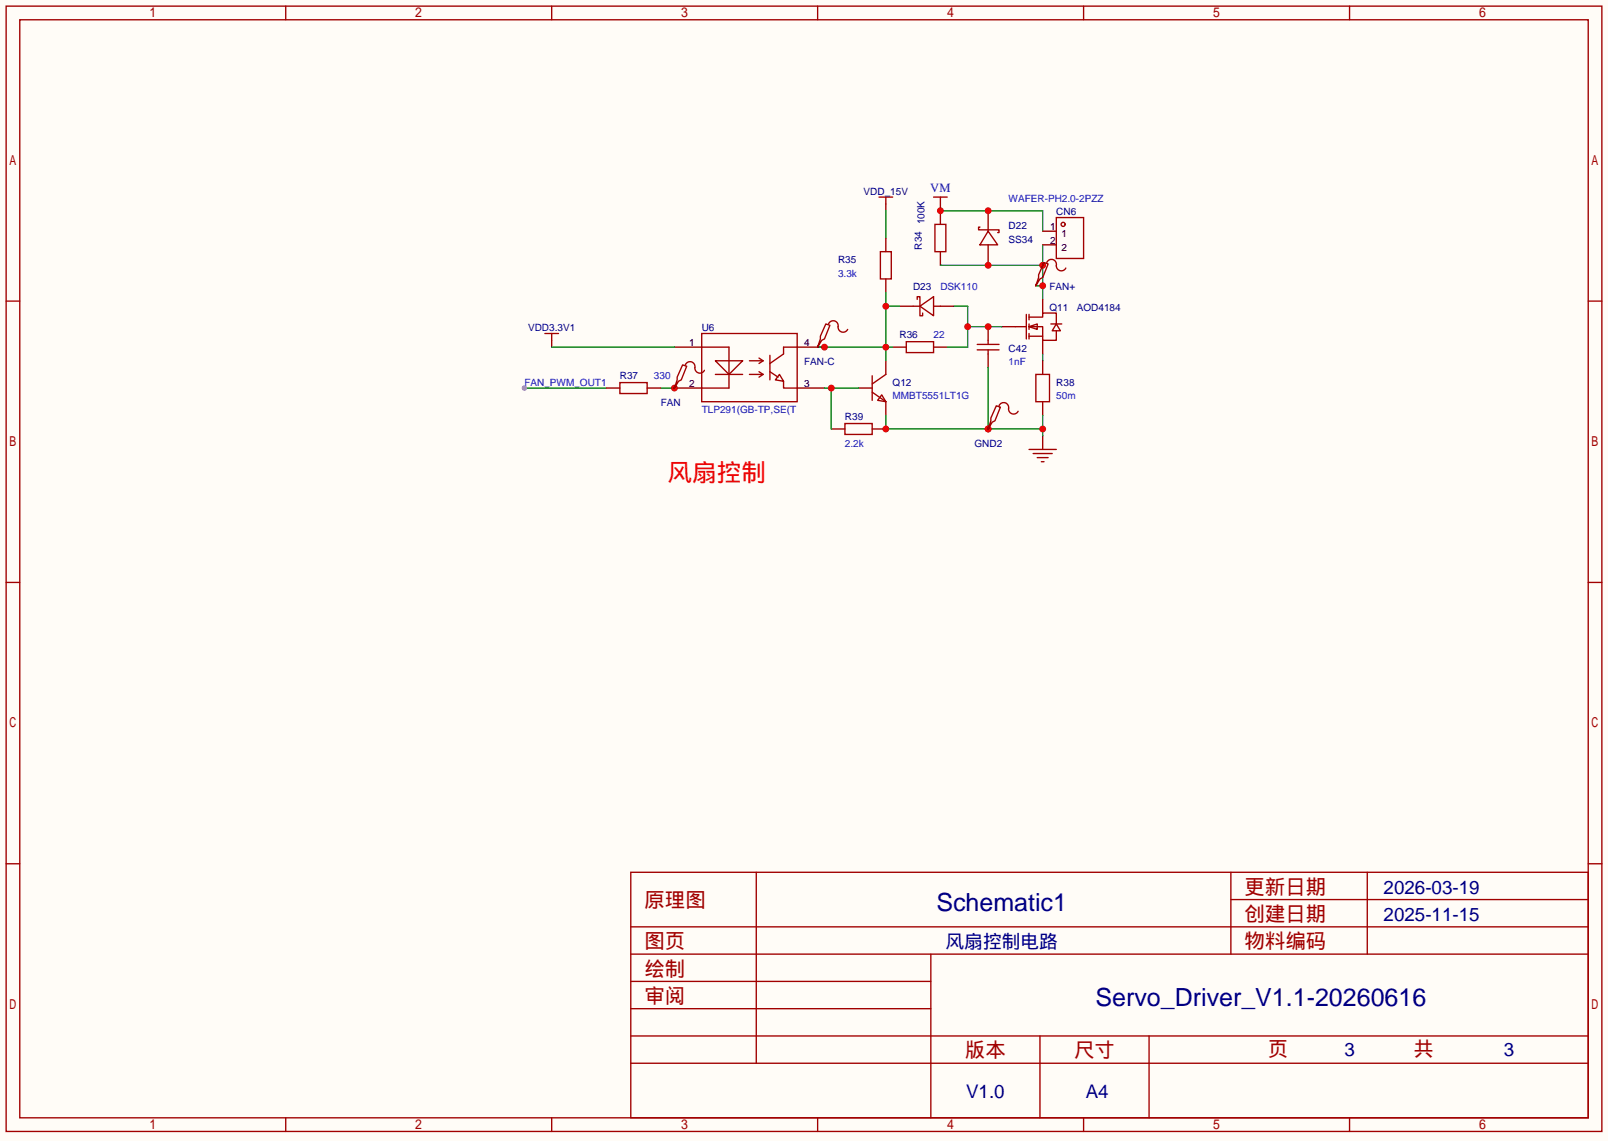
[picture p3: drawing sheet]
<svg xmlns="http://www.w3.org/2000/svg" width="299mm" height="212mm" viewBox="0 0 299 212" stroke-linecap="round" stroke-linejoin="round" font-family="sans-serif">
<path d="M0 0h299.5v212.5h-299.5z" fill="#fffcf7"/>
<g fill="none" stroke="#a10000" stroke-width=".25">
<path d="M1.1 1.1h297.2v209.6h-297.2zM3.7 3.7h292.1v204.5h-292.1zM53.2 1.1v2.6M102.7 1.1v2.6M152.3 1.1v2.6M201.8 1.1v2.6M251.3 1.1v2.6M173.9 36.7h2.5M175.1 36.7v2.5M1.1 56.1h2.6M174.1 41.8h2v5.1h-2zM182.5 42.3h-.3v.5h3.9v.5h-.3"/>
<path d="M184 43.1l1.8 2.5h-3.3zM295.8 56.1h2.5M191.6 83.7h5.1M192.4 84.5h3.6M193.2 85.2h2M193.9 86h.5M1.1 108.5h2.6M295.8 108.5h2.5M1.1 160.8h2.6M117.5 162.4h178.3v45.8h-178.3zM117.5 177.7h178.3M117.5 172.6h178.3"/>
<path d="M140.8 162.4v35.6M173.4 177.7v30.5M229.2 162.4v15.3M229.2 167.5h66.6M254.6 162.4v15.3M295.8 160.8h2.5M117.5 182.8h55.9M117.5 198h178.3M117.5 192.9h178.3M117.5 187.8h55.9M193.7 192.9v15.3M214 192.9v15.3"/>
<path d="M53.2 208.2v2.5M102.7 208.2v2.5M152.3 208.2v2.5M201.8 208.2v2.5M251.3 208.2v2.5"/>
</g>
<path d="M175.1 39.2v2.6M175.1 39.2h.1M184 39.2v3.9M175.1 46.9v2.5M184 45.6v3.8M194.2 81.2v2.5" fill="none" stroke="#870000" stroke-width=".25"/>
<path d="M175.1 39.2h19.1v3.9M194.2 65.9v1.3" fill="none" stroke="#008700" stroke-width=".25"/>
<g fill="#c00">
<circle cx="184" cy="39.2" r=".63"/>
<circle cx="175.1" cy="39.2" r=".63"/>
</g>
<path d="M175.1 49.4h19.1M192.9 53.2h1.3M194.2 45.6v10.2" fill="none" stroke="#008700" stroke-width=".25"/>
<g fill="#c00">
<circle cx="194.2" cy="49.4" r=".63"/>
<circle cx="184" cy="49.4" r=".63"/>
<circle cx="194.2" cy="53.2" r=".63"/>
</g>
<path d="M167.5 57h2.6M175.1 57h2.6M194.2 55.8v2.5M166.2 64.6h2.6M173.9 64.6h2.5M184 60.8v2.6M184 65.9v2.6M186.6 60.8h2.5M194.2 63.4v2.5" fill="none" stroke="#870000" stroke-width=".25"/>
<g fill="none" stroke="#a10000" stroke-width=".25">
<path d="M170.1 57h1.2M170.8 55.8v-.6h.5v3.6h.5v-.5M171.3 57l2.6-1.8v3.6zM173.9 57h1.2M191.1 58.5v4.6M191.6 59.1h2.6v-.8h2.5v2M191.6 58.5v1.1M168.8 63.6h5.1v2.1h-5.1zM182 65.2h4.1M182 64.1h4.1M184 63.4v.7M184 65.2v.7"/>
<path d="M189.1 60.8h2M191.6 60.8h2.6v2.6h2.5v-1.8M191.6 60.8l1.6-.5v1zM191.6 60.3v1M191.6 62.1v1M191.6 62.6h2.6M195.7 60.3h2M196.7 60.3l.8 1.3h-1.5z"/>
</g>
<path d="M177.7 57h2.5v7.6h-3.8M180.2 60.8h6.4" fill="none" stroke="#008700" stroke-width=".25"/>
<g fill="#c00">
<circle cx="180.2" cy="60.8" r=".63"/>
<circle cx="184" cy="60.8" r=".63"/>
</g>
<g fill="none" stroke="#a10000" stroke-width=".25">
<path d="M196.7 40.5h5.1v7.6h-5.1z"/>
<circle cx="198" cy="41.8" r=".38"/>
</g>
<path d="M194.2 43.1h2.5M194.2 45.6h2.5" fill="none" stroke="#870000" stroke-width=".25"/>
<path d="M97.7 72.3h15.2" fill="none" stroke="#008700" stroke-width=".25"/>
<circle cx="97.7" cy="72.3" r=".51" fill="#999"/>
<g fill="none" stroke="#870000" stroke-width=".25">
<path d="M165 38v1.2M102.7 63.4v1.2M112.9 72.3h2.5M120.5 72.3h2.6M125.6 64.6h5.1M125.6 72.3h5.1M148.5 64.6h5M148.5 72.3h5M154.8 79.9h2.6M159.9 72.3h2.5M162.4 79.9h2.6M165 67.2v2.5"/>
<path d="M165 74.8v2.5M194.2 67.2v2.5M194.2 74.8v2.5"/>
</g>
<g fill="none" stroke="#a10000" stroke-width=".25">
<path d="M163.7 36.7h2.5M165 36.7v1.3M101.5 62.1h2.5M102.7 62.1v1.3M115.4 71.2h5.1v2.1h-5.1zM130.7 62.1h17.8v12.7h-17.8zM130.7 64.6h5.1v7.7h-5.1M133.2 67.2h5.1l-2.5 2.5zM133.2 69.7h5.1M139.6 69.7h2.5M139.6 67.2h2.5M141.4 66.7l.7 .5"/>
<path d="M141.4 69.2l.7 .5M142.1 67.2l-.7 .5M142.1 69.7l-.7 .5M143.4 66.2v4.5M143.4 69.2l1.5 1M145.2 69.7l.7 1.3-1.5-.3zM145.9 71v1.3h2.6M148.5 64.6h-2.6v1.3l-2.5 1.8M157.4 78.9h5v2h-5zM162.4 73l2.6 1.8M162.4 70v4.5M164.2 73.5l.8 1.3-1.6-.3z"/>
<path d="M165 69.7l-2.6 1.8M192.9 69.7h2.6v5.1h-2.6z"/>
</g>
<path d="M165 39.2v5.1M102.7 64.6h22.9M123.1 72.3h2.5M165 77.3v2.6h29.2M184 68.5v11.4M194.2 77.3v3.9" fill="none" stroke="#008700" stroke-width=".25"/>
<g fill="#c00">
<circle cx="194.2" cy="79.9" r=".63"/>
<circle cx="184" cy="79.9" r=".63"/>
<circle cx="165" cy="79.9" r=".63"/>
</g>
<path d="M165 44.3v2.6M165 51.9v2.6" fill="none" stroke="#870000" stroke-width=".25"/>
<path d="M164 46.9h2v5h-2z" fill="none" stroke="#a10000" stroke-width=".25"/>
<path d="M165 57h2.5M165 54.5v12.7M152.3 64.6h13.9" fill="none" stroke="#008700" stroke-width=".25"/>
<g fill="#c00">
<circle cx="153.5" cy="64.6" r=".63"/>
<circle cx="165" cy="64.6" r=".63"/>
<circle cx="165" cy="57" r=".63"/>
</g>
<path d="M153.5 72.3h6.4M154.8 72.3v7.6" fill="none" stroke="#008700" stroke-width=".25"/>
<circle cx="154.8" cy="72.3" r=".63" fill="#c00"/>
<path d="M192.9 53v.2M152.3 64.4v.2M184 79.6v.3" fill="none" stroke="#870000" stroke-width=".25"/>
<path d="M194.4 48.9l.8 .2-1 2.6-.5 .2-.8 1.3 .5-1.5v-.5zM194.9 48.9a.93 .93 0 0 1 1.2-.6 .93 .93 0 0 1 .6 1.1 .94 .94 0 0 0 .7 1 .94 .94 0 0 0 1.1-.5M153.8 60.3l.8 .3-1.1 2.5-.5 .3-.7 1.2 .5-1.5v-.5zM154.3 60.3a.93 .93 0 0 1 1.1-.5 .93 .93 0 0 1 .7 1 .94 .94 0 0 0 .7 1 .94 .94 0 0 0 1.1-.5" fill="none" stroke="#a10000" stroke-width=".25"/>
<circle cx="184" cy="79.9" r=".63" fill="#c00"/>
<path d="M185.5 75.6l.8 .2-1 2.6-.5 .2-.8 1.3 .5-1.5v-.5zM186.1 75.6a.93 .93 0 0 1 1.1-.6 .93 .93 0 0 1 .6 1.1 .94 .94 0 0 0 .7 1 .94 .94 0 0 0 1.1-.5" fill="none" stroke="#a10000" stroke-width=".25"/>
<path d="M125.6 72v.3" fill="none" stroke="#870000" stroke-width=".25"/>
<circle cx="125.6" cy="72.3" r=".63" fill="#c00"/>
<path d="M127.1 67.9l.8 .3-1 2.5-.5 .3-.8 1.3 .5-1.6v-.5zM127.6 67.9a.93 .93 0 0 1 1.2-.5 .93 .93 0 0 1 .6 1.1 .94 .94 0 0 0 .7 .9 .94 .94 0 0 0 1.1-.4" fill="none" stroke="#a10000" stroke-width=".25"/>
<g font-size="4.7" fill="#000080">
<text x="174.4" y="169.6">Schematic1</text>
<text x="204" y="187.4">Servo_Driver_V1.1-20260616</text>
</g>
<text font-size="4.6" fill="#f00" x="124.3" y="89.6">风扇控制</text>
<g font-size="3.8" fill="#a00000">
<text x="231.8" y="166.4">更新日期</text>
<text x="120" y="169">原理图</text>
<text x="231.8" y="171.5">创建日期</text>
<text x="120" y="176.6">图页</text>
<text x="231.8" y="176.6">物料编码</text>
<text x="120" y="181.7">绘制</text>
<text x="120" y="186.7">审阅</text>
<text x="179.7" y="196.9">版本</text>
<text x="200" y="196.9">尺寸</text>
<text x="236.1" y="196.6">页</text>
<text x="263.3" y="196.6">共</text>
</g>
<g font-size="3.5" fill="#000080">
<text x="257.7" y="166.5">2026-03-19</text>
<text x="257.7" y="171.5">2025-11-15</text>
<text x="176.1" y="176.6">风扇控制电路</text>
<text x="250.4" y="196.7">3</text>
<text x="280.1" y="196.7">3</text>
<text x="179.9" y="204.6">V1.0</text>
<text x="202.2" y="204.6">A4</text>
</g>
<text font-size="2.3" fill="#00f" x="173.3" y="35.8">VM</text>
<g font-size="1.9" fill="#000080">
<text x="160.8" y="36.3">VDD_15V</text>
<text x="172.2" y="41.8" transform="rotate(-90 172.2 41.8)">100K</text>
<text x="196.7" y="40.1">CN6</text>
<text x="171.7" y="46.5" transform="rotate(-90 171.7 46.5)">R34</text>
<text x="187.8" y="42.6">D22</text>
<text x="187.8" y="45.2">SS34</text>
<text x="156.1" y="49">R35</text>
<text x="170.1" y="54.1">D23</text>
<text x="195.5" y="57.9">Q11</text>
<text x="195.5" y="54.1">FAN+</text>
<text x="200.5" y="57.9">AOD4184</text>
<text x="98.3" y="61.7">VDD3.3V1</text>
<text x="130.7" y="61.7">U6</text>
<text x="167.5" y="62.9">R36</text>
<text x="187.8" y="65.5">C42</text>
<text x="115.4" y="70.6">R37</text>
<text x="149.7" y="68">FAN-C</text>
<text x="166.2" y="71.8">Q12</text>
<text x="196.7" y="71.8">R38</text>
<text x="123.1" y="75.6">FAN</text>
<text x="157.4" y="78.2">R39</text>
<text x="181.5" y="83.3">GND2</text>
</g>
<g font-size="1.9" fill="#00f">
<text x="187.8" y="37.5">WAFER-PH2.0-2PZZ</text>
<text x="156.1" y="51.5">3.3k</text>
<text x="175.1" y="54.1">DSK110</text>
<text x="173.9" y="62.9">22</text>
<text x="97.7" y="71.8">FAN_PWM_OUT1</text>
<text x="121.8" y="70.6">330</text>
<text x="187.8" y="68">1nF</text>
<text x="130.7" y="76.9">TLP291(GB-TP,SE(T</text>
<text x="166.2" y="74.4">MMBT5551LT1G</text>
<text x="196.7" y="74.4">50m</text>
<text x="157.4" y="83.3">2.2k</text>
</g>
<g font-size="1.9">
<text x="195.6" y="42.9">1</text>
<text x="195.6" y="45.4">2</text>
<text x="197.7" y="44.1">1</text>
<text x="197.7" y="46.7">2</text>
<text x="128.4" y="64.5">1</text>
<text x="149.7" y="64.5">4</text>
<text x="128.4" y="72.1">2</text>
<text x="149.7" y="72.1">3</text>
</g>
</svg>
